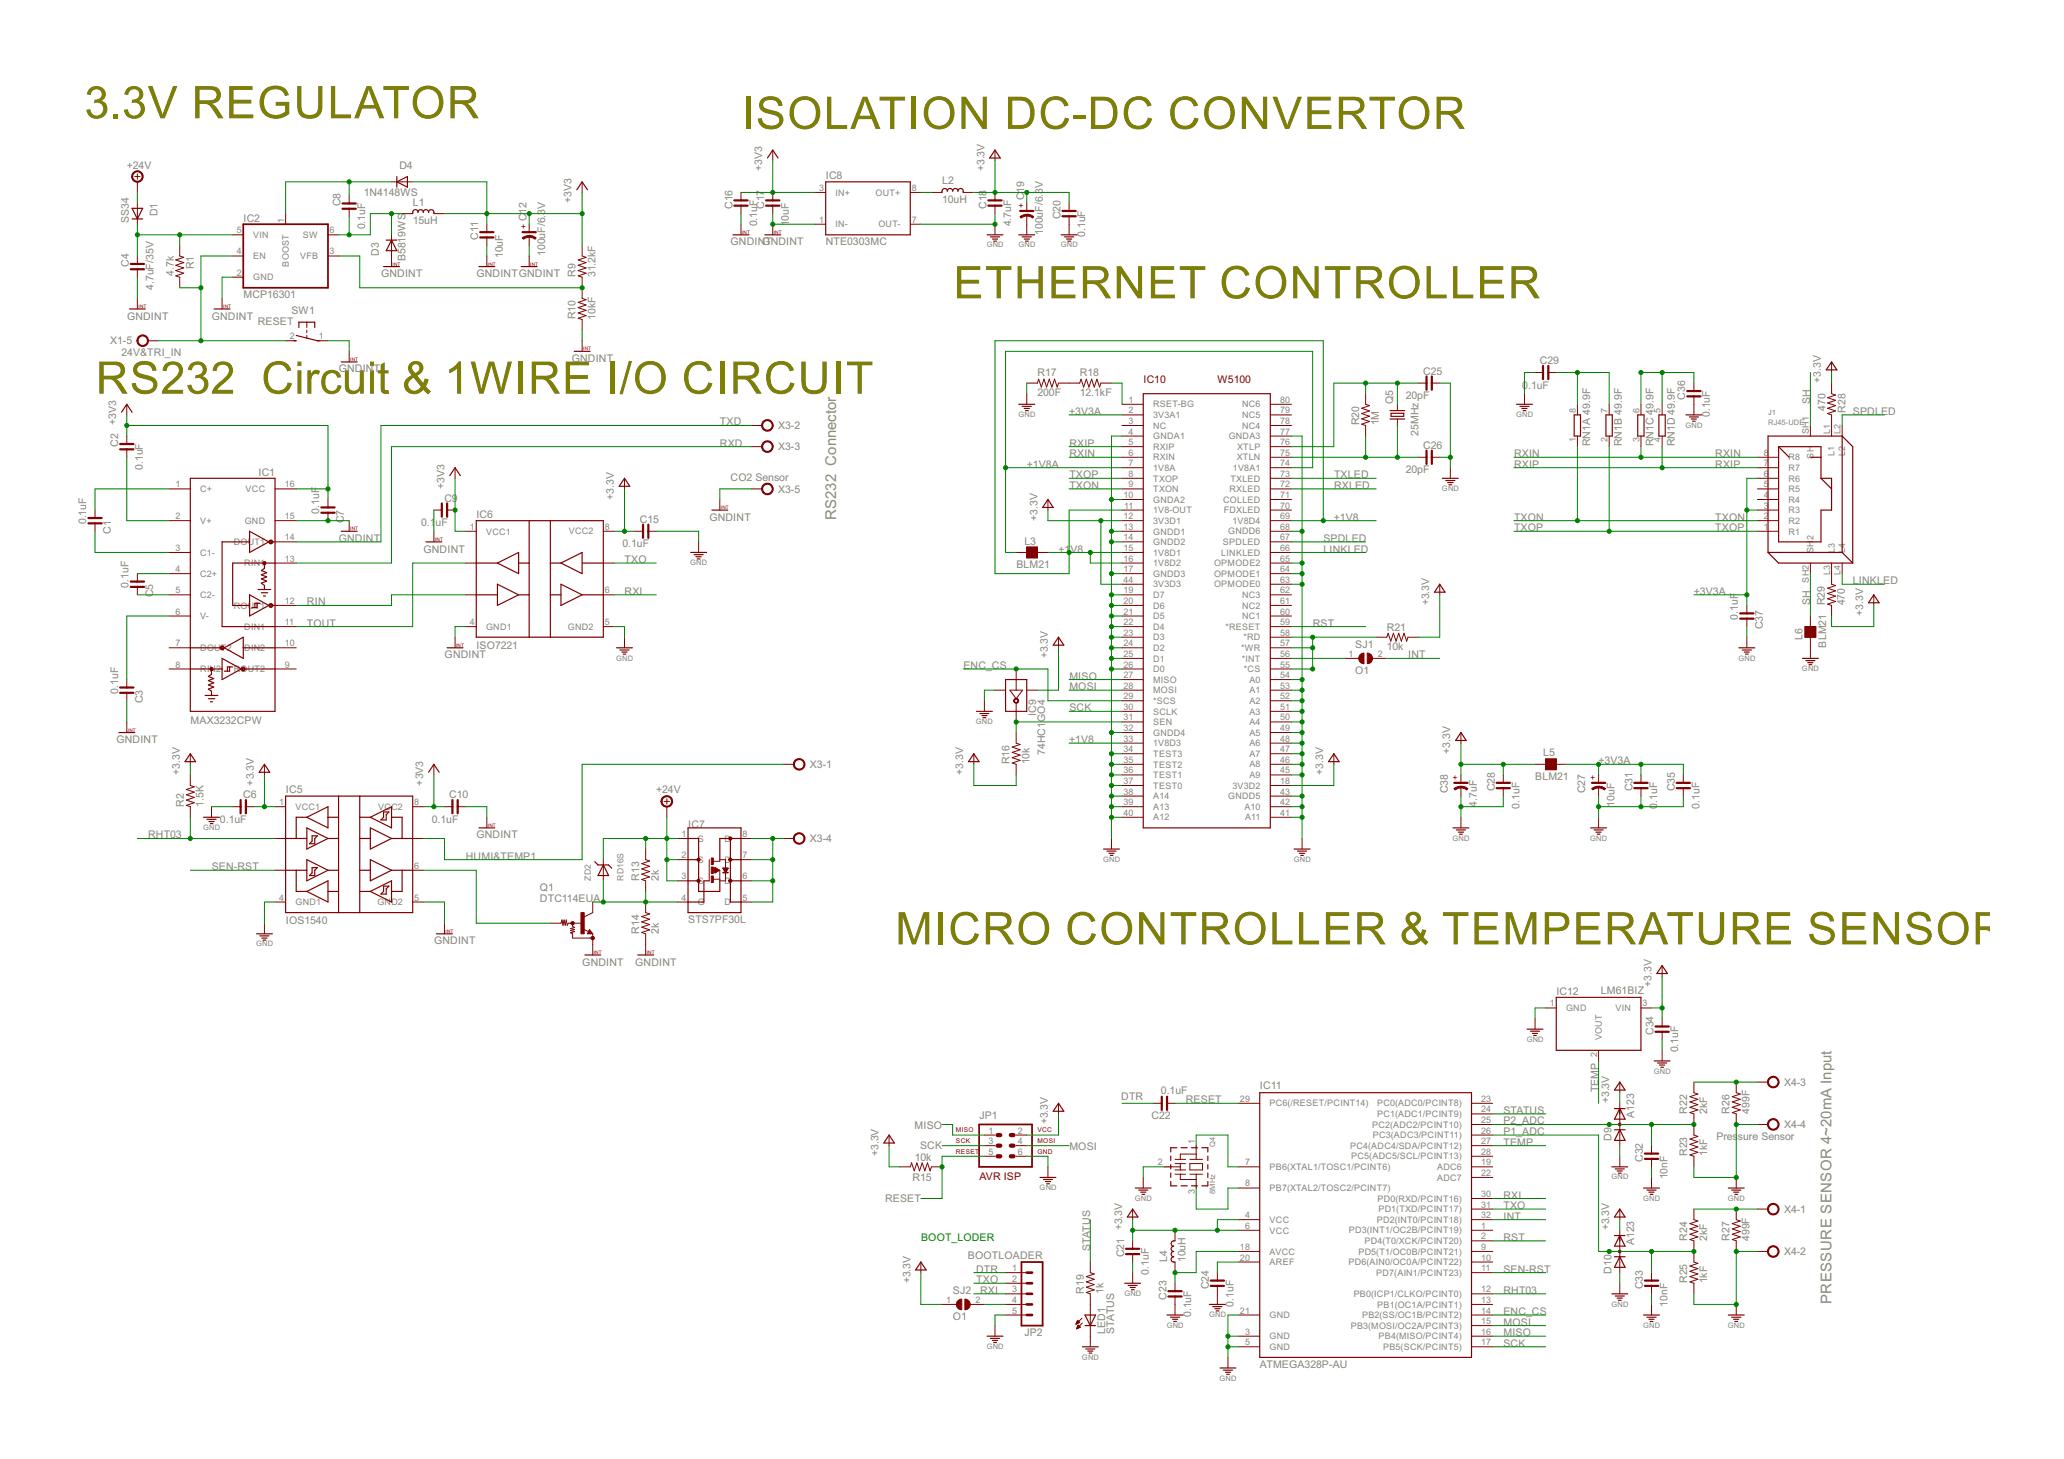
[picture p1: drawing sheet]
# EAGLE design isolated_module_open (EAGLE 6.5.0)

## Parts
C1  0.1uF  C_0603  [C0603]
C2  0.1uF  C_0603  [C0603]
C3  0.1uF  C_0603  [C0603]
C4  4.7uF/35V  C_3225  [C3225]
C5  0.1uF  C_0603  [C0603]
C6  0.1uF  C_0603  [C0603]
C7  0.1uF  C_0603  [C0603]
C8  0.1uF  C_0603  [C0603]
C9  0.1uF  C_0603  [C0603]
C10  0.1uF  C_0603  [C0603]
C11  10uF  C_0805  [C0805]
C12  100uF/6.3V  CP_3528-21  [C3528-21/T]
C15  0.1uF  C_0603  [C0603]
C16  0.1uF  C_0603  [C0603]
C17  10uF  C_0805  [C0805]
C18  4.7uF  C_0805  [C0805]
C19  100uF/6.3V  CP_3528-21  [C3528-21/T]
C20  0.1uF  C_0603  [C0603]
C21  0.1uF  C_0603  [C0603]
C22  0.1uF  C_0603  [C0603]
C23  0.1uF  C_0603  [C0603]
C24  0.1uF  C_0603  [C0603]
C25  20pF  C_0603  [C0603]
C26  20pF  C_0603  [C0603]
C27  10uF  CP_2012  [C2012/T]
C28  0.1uF  C_0603  [C0603]
C29  0.1uF  C_0603  [C0603]
C31  0.1uF  C_0603  [C0603]
C32  10nF  C_0603  [C0603]
C33  10nF  C_0603  [C0603]
C34  0.1uF  C_0603  [C0603]
C35  0.1uF  C_0603  [C0603]
C36  0.1uF  C_0603  [C0603]
C37  0.1uF  C_0603  [C0603]
C38  4.7uF  CP_2012  [C2012/T]
D1  SS34  DIODE-DO214AA  [DO214AA]
D3  B5819WS  B5189WN  [SOD323]
D4  1N4148WS  B5189WN  [SOD323]
D9  A123  DIODE_2CACA-SOT23  [SOT23]
D10  A123  DIODE_2CACA-SOT23  [SOT23]
IC1  MAX3232CPW  MAX3232MAX232CPW  [PW_R-PDSO-G16]
IC2  MCP16301  [SOT23-6L]
IC5  IOS1540  [SO08]
IC6  ISO7221  [SO8]
IC7  STS7PF30L  HEXFET_P  [SO08]
IC8  NTE0303MC  NTE0X0XMC  [NTE0505MC]
IC9  74HC1GO4  74HC1GO4GVSOT753  [SOT753]
IC10  W5100  [SQFP-S-10X10-80]
IC11  ATMEGA328P-AU  ATMEGA48/88/168-AU  [TQFP32-08]
IC12  LM61BIZ  LM61  [TO92-]
J1  RJ45-UDE  [RDA-126B1A1A]
JP1  AVR-ISP-6  [AVR-ISP-6]
JP2  BOOTLOADER  MA05-1IR  [MA05-1-IR]
L1  15uH  L_4545  [L4545]
L2  10uH  L_4545  [L4545]
L3  BLM21  FB_0603  [L0603]
L4  10uH  L_0805  [L0805]
L5  BLM21  FB_0603  [L0603]
L6  BLM21  FB_0603  [L0603]
LED1  STATUS  LEDSMD-1608  [LED-1608]
Q1  DTC114EUA  [SC59-BEC]
Q4  8MHz  X-TAL-SMALLRESONATOR  [CSTLA_X]
Q5  25MHz  CRYSTALSMD5032  [SMD5032]
R1  4.7k  R_0603  [R0603]
R2  1.5K  R_0603  [R0603]
R9  31.2kF  R_0603  [R0603]
R10  10kF  R_0603  [R0603]
R13  2k  R_0603  [R0603]
R14  2k  R_0603  [R0603]
R15  10k  R_0603  [R0603]
R16  10k  R_0603  [R0603]
R17  200F  R_0603  [R0603]
R18  12.1kF  R_0603  [R0603]
R19  1k  R_0603  [R0603]
R20  1M  R_0603  [R0603]
R21  10k  R_0603  [R0603]
R22  2kF  R_0603  [R0603]
R23  1kF  R_0603  [R0603]
R24  2kF  R_0603  [R0603]
R25  1kF  R_0603  [R0603]
R26  499F  R_0805  [R0805]
R27  499F  R_0805  [R0805]
R28  470  R_0603  [R0603]
R29  470  R_0603  [R0603]
RN1  49.9F  4R-N  [ARRAY_R3216]
SJ1  O1  SJ  [SJ]
SJ2  O1  SJ  [SJ]
SW1  RESET  DTSM-3  [DTSM-3]
X1  24V&TRI_IN  AK500/5  [AK500/5]
X3  CO2 Sensor  AK500/5  [AK500/5]
X4  Pressure Sensor  AK500/4  [AK500/4]
ZD2  RD16S  ZENER_DIODERD47S  [DSMM]

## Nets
3V3: C6.1 C15.2 C18.1 C19.+ C20.1 C21.1 C28.1 C34.1 C38.+ D9.2(C) D10.2(C) IC5.1(VCC1) IC6.8(VCC2) IC9.5(VDD) IC10.12(3V3D1) IC10.18(3V3D2) IC10.44(3V3D3) IC11.4(VCC) IC11.6(VCC) IC12.3(VIN) JP1.2 L2.1 L4.1 L5.1 R2.2 R15.2 R16.1 R21.2 R28.1 R29.1 SJ2.1 ; supply symbol labelled +3V3
+1V8: IC10.11(1V8-OUT) IC10.15(1V8D1) IC10.16(1V8D2) IC10.33(1V8D3) IC10.69(1V8D4) L3.2
+1V8A: IC10.7(1V8A) IC10.74(1V8A1) L3.1
+3V3: C2.1 C7.2 C9.1 C10.2 C11.1 C12.+ C16.1 C17.1 D4.A IC1.16(VCC) IC5.8(VCC2) IC6.1(VCC1) IC8.3(IN+) L1.1 R9.2
+3V3A: C27.+ C31.1 C35.1 C37.2 IC10.2(3V3A1) J1.3(R3) J1.6(R6) L5.2
+24V: D1.A IC7.1(S) IC7.2(S) IC7.3(S) R13.2 ZD2.C
DTR: C22.1 JP2.1
ENC_CS: IC9.2(A) IC10.29(*SCS) IC11.14(PB2(SS/OC1B/PCINT2))
GND [GND]: C6.2 C15.1 C18.2 C19.- C20.2 C21.2 C23.2 C24.2 C25.1 C26.1 C27.- C28.2 C29.2 C31.2 C32.2 C33.2 C34.2 C35.2 C36.2 C37.1 C38.- D9.1(A) D10.1(A) IC5.4(GND1) IC6.5(GND2) IC8.7(OUT-) IC9.3(GND) IC10.4(GNDA1) IC10.10(GNDA2) IC10.13(GNDD1) IC10.14(GNDD2) IC10.17(GNDD3) IC10.19(D7) IC10.20(D6) IC10.21(D5) IC10.22(D4) IC10.23(D3) IC10.24(D2) IC10.25(D1) IC10.26(D0) IC10.32(GNDD4) IC10.34(TEST3) IC10.35(TEST2) IC10.36(TEST1) IC10.37(TEST0) IC10.38(A14) IC10.39(A13) IC10.40(A12) IC10.41(A11) IC10.42(A10) IC10.43(GNDD5) IC10.45(A9) IC10.46(A8) IC10.47(A7) IC10.48(A6) IC10.49(A5) IC10.50(A4) IC10.51(A3) IC10.52(A2) IC10.53(A1) IC10.54(A0) IC10.63(OPMODE0) IC10.64(OPMODE1) IC10.65(OPMODE2) IC10.68(GNDD6) IC10.77(GNDA3) IC11.3(GND) IC11.5(GND) IC11.21(GND) IC12.1(GND) JP1.6 JP2.5 L6.1 LED1.C Q4.2(GND) R17.1 R23.1 R25.1 R26.1 R27.1 X4.2 X4.4
GNDINT [GND]: C3.1 C4.2 C7.1 C9.2 C10.1 C11.2 C12.- C16.2 C17.2 D3.A IC1.15(GND) IC2.2(GND) IC5.5(GND2) IC6.4(GND1) IC8.1(IN-) Q1.1(GND) R10.1 R14.1 SW1.1 X3.5
HUMI&TEMP1: IC5.7(SDA2) X3.1
INT: IC11.32(PD2(INT0/PCINT18)) SJ1.2
LINKLED: IC10.66(LINKLED) J1.L4
MISO: IC10.27(MISO) IC11.16(PB4(MISO/PCINT4)) JP1.1
MOSI: IC10.28(MOSI) IC11.15(PB3(MOSI/OC2A/PCINT3)) JP1.4
N$9: C5.1 IC1.5(C2-)
N$11: IC11.7(PB6(XTAL1/TOSC1/PCINT6)) Q4.1(IN)
N$12: IC11.8(PB7(XTAL2/TOSC2/PCINT7)) Q4.3(OUT)
N$13: C5.2 IC1.4(C2+)
N$14: C3.2 IC1.6(V-)
N$15: C2.2 IC1.2(V+)
N$16: C1.2 IC1.1(C+)
N$17: C1.1 IC1.3(C1-)
N$18: R22.2 R26.2 X4.3
N$19: C4.1 D1.C IC2.5(VIN) R1.1
N$20: LED1.A R19.1
N$22: IC10.55(*CS) IC10.57(*WR) IC10.58(*RD) R21.1
N$23: R17.2 R18.1
N$24: J1.L3 R29.2
N$25: J1.L1 R28.2
N$26: C36.1 RN1.5 RN1.6
N$27: IC10.56(*INT) SJ1.1
N$28: C29.1 RN1.7 RN1.8
N$29: IC10.1(RSET-BG) R18.2
N$30: IC8.8(OUT+) L2.2
N$31: C8.2 D3.C IC2.6(SW) L1.2
N$32: IC2.3(VFB) R9.1 R10.2
N$33: C8.1 D4.C IC2.1(BOOST)
N$34: IC2.4(EN) R1.2 SW1.2 X1.5
N$35: R24.2 R27.2 X4.1
N$36: C24.1 IC11.20(AREF)
N$37: C23.1 IC11.18(AVCC) L4.2
N$38: IC7.5(D) IC7.6(D) IC7.7(D) IC7.8(D) X3.4
N$39: IC5.6(SCL2) Q1.2(IN)
N$40: C25.2 IC10.76(XTLP) Q5.3 R20.2
N$41: IC7.4(G) Q1.3(OUT) R13.1 R14.2 ZD2.A
N$42: IC9.4(Y) IC10.31(SEN) R16.2
N$43: JP2.4 SJ2.2
N$49: C26.2 IC10.75(XTLN) Q5.1 R20.1
P1_ADC: C33.1 D10.3(AC) IC11.26(PC3(ADC3/PCINT11)) R24.1 R25.2
P2_ADC: C32.1 D9.3(AC) IC11.25(PC2(ADC2/PCINT10)) R22.1 R23.2
RESET: C22.2 IC11.29(PC6(/RESET/PCINT14)) JP1.5 R15.1
RHT03: IC5.2(SDA1) IC11.12(PB0(ICP1/CLKO/PCINT0)) R2.1
RIN: IC1.12(ROUT1) IC6.3(INB)
RST: IC10.59(*RESET) IC11.2(PD4(T0/XCK/PCINT20))
RXD: IC1.13(RIN1) X3.3
RXI: IC6.6(OUTB) IC11.30(PD0(RXD/PCINT16)) JP2.3
RXIN: IC10.6(RXIN) J1.8(R8) RN1.3
RXIP: IC10.5(RXIP) J1.7(R7) RN1.4
RXLED: IC10.72(RXLED)
SCK: IC10.30(SCLK) IC11.17(PB5(SCK/PCINT5)) JP1.3
SEN-RST: IC5.3(SCL1) IC11.11(PD7(AIN1/PCINT23))
SH: J1.SH1(SH) J1.SH2 L6.2
SPDLED: IC10.67(SPDLED) J1.L2
STATUS: IC11.24(PC1(ADC1/PCINT9)) R19.2
TEMP: IC11.27(PC4(ADC4/SDA/PCINT12)) IC12.2(VOUT)
TOUT: IC1.11(DIN1) IC6.2(OUTA)
TXD: IC1.14(DOUT1) X3.2
TXLED: IC10.73(TXLED)
TXO: IC6.7(INA) IC11.31(PD1(TXD/PCINT17)) JP2.2
TXON: IC10.9(TXON) J1.2(R2) RN1.1
TXOP: IC10.8(TXOP) J1.1(R1) RN1.2
Unconnected: IC1.7(DOUT2) IC1.8(RIN2) IC1.9(ROUT2) IC1.10(DIN2) IC10.3(NC) IC10.60(NC1) IC10.61(NC2) IC10.62(NC3) IC10.70(FDXLED) IC10.71(COLLED) IC10.78(NC4) IC10.79(NC5) IC10.80(NC6) IC11.1(PD3(INT1/OC2B/PCINT19)) IC11.9(PD5(T1/OC0B/PCINT21)) IC11.10(PD6(AIN0/OC0A/PCINT22)) IC11.13(PB1(OC1A/PCINT1)) IC11.19(ADC6) IC11.22(ADC7) IC11.23(PC0(ADC0/PCINT8)) IC11.28(PC5(ADC5/SCL/PCINT13)) J1.4(R4) J1.5(R5) X1.1 X1.2 X1.3 X1.4

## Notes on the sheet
- 3.3V REGULATOR | ISOLATION DC-DC CONVERTOR
- ETHERNET CONTROLLER
- RS232  Circuit & 1WIRE I/O CIRCUIT
- RS232  Connector
- MICRO CONTROLLER & TEMPERATURE SENSOR
- BOOT_LODER
- PRESSURE SENSOR 4~20mA Input
